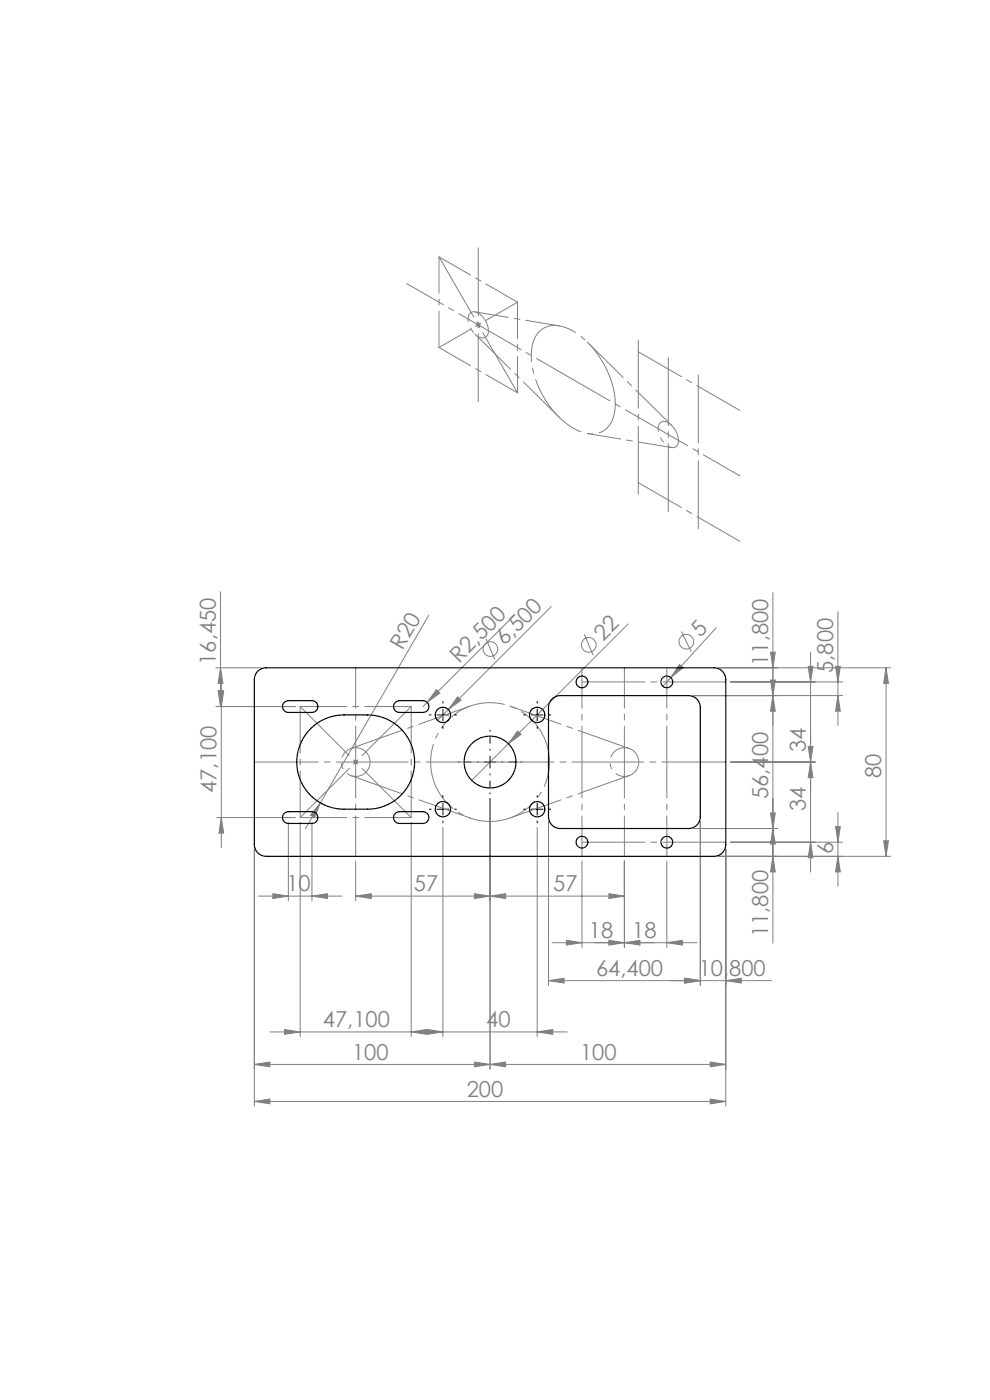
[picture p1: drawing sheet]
<svg xmlns="http://www.w3.org/2000/svg" width="210mm" height="297mm" viewBox="0 0 210 297" stroke-linecap="round" stroke-linejoin="round" font-family="sans-serif">
<g fill="none" stroke="#808080" stroke-width=".21">
<path d="M101 68.9h1M101.1 68.6l.7 .7M101.5 68.4v1M101.8 68.6l-.7 .7M46.8 125.5v24.4M90.9 130.5l-23 39.8M103.1 135.5l1.9 4.4M109.2 130.4l-19.5 19.5M116.9 128.7l-24.1 24.1M123.9 134.6l1.9 4.4M133.2 132.4l-33.1 33.2M144.5 134l2.1 4.3"/>
<path d="M151.9 133.2l-11.3 12.4M163.4 138.4h1.1l-.6 3.3zM163.9 125.7v74.4M171.9 138.3v46.7M177.7 129.8v24.1M45.8 141.7h9.6M45.8 149.9h16.9M46.3 146.6h1l-.5 3.3zM46.4 146.6h1.1l-.6 3.3zM46.8 141.7l.5 3.3h-1zM46.9 143.5v36.3M92.6 146.3l.7 .7-2.7 2z"/>
<path d="M97.1 147.8l.7 .7-2.7 2zM109.8 155.1l.7 .7-2.7 2zM144.1 141l.8 .6-2.6 2.1zM147 147.6h31.7M152.4 141.7h36.5M154.9 144.7h23.8M163.4 144.3h1.1l-.6 3.3zM163.9 147.6l.6 3.3h-1.1zM171.4 141.4h1l-.5 3.3zM171.4 158.4h1l-.5 3.3zM177.2 141.4h1.1l-.6 3.3zM177.7 147.6l.6 3.3h-1.1z"/>
<path d="M187.9 141.7l.6 3.3h-1.1zM187.9 141.7v40M45.9 173.4h16.8M46.9 173.4l.6 3.3h-1.1zM61.2 174.4v16.7M63.7 174.4v45.5M66.2 174.4v16.7M67.9 170.3l-1.2 3.1-.8-.5zM67.9 170.3l-3.1 5.5M74.9 161.7h1M75.1 161.3l.7 .7M75.4 161.2v1"/>
<path d="M75.8 161.3l-.7 .7M87.2 174.4v45.5M93.9 175.5v44.4M103.9 169.4v57.4M113.9 175.5v44.4M116.3 174.3v34.7M147 175.8h17.9M148.5 174.3v34.7M154.9 161.7h18M154.9 178.7h23.8M163.4 172.5h1.1l-.6 3.3zM163.9 175.8l.6 3.3h-1.1z"/>
<path d="M171.9 161.7l.5 3.3h-1zM171.9 178.7l.5 3.3h-1zM177.2 175.4h1.1l-.6 3.3zM177.7 172.3v15.7M187.4 178.4h1.1l-.6 3.3zM53.9 180.2v54.5M54.8 190.1h17.7M57.9 189.6l3.3 .5-3.3 .5zM66.2 190.1l3.3-.5v1zM75.4 190.1l3.4-.5v1zM75.4 182.7v8.4M75.4 190.1h57"/>
<path d="M100.6 189.6l3.3 .5-3.3 .5zM103.9 190.1l3.4-.5v1zM117.1 200h30.7M120.1 199.5l3.3 .5-3.3 .5zM123.4 182.7v18.3M129.1 199.5l3.3 .5-3.3 .5zM129.1 189.6l3.3 .5-3.3 .5zM132.4 200l3.4-.5v1zM132.4 182.7v18.3M141.4 200l3.4-.5v1zM141.4 182.7v18.3M152.4 181.7h36.5"/>
<path d="M153.9 180.2v54.5M163.9 181.7l.6 3.3h-1.1zM177.7 181.7l.6 3.3h-1.1zM60.4 218.4l3.3 .5-3.3 .5zM87.2 218.9l3.3-.5v1zM90.6 218.4l3.3 .5-3.3 .5zM113.9 218.9l3.4-.5v1zM116.3 208l3.4-.5v1zM116.3 208h47.4M120.3 218.9h-63M145.2 207.5l3.3 .5-3.3 .5zM153.9 208l3.4-.5v1z"/>
<path d="M53.9 233.7l3.4-.5v1zM53.9 233.7h100M53.9 225.8l3.4-.5v1zM53.9 225.8h100M100.6 225.3l3.3 .5-3.3 .5zM103.9 225.8l3.4-.5v1zM150.6 233.2l3.3 .5-3.3 .5zM150.6 225.3l3.3 .5-3.3 .5z"/>
<circle cx="104" cy="137.7" r="1.56"/>
<circle cx="124.9" cy="136.8" r="1.56"/>
<circle cx="145.6" cy="136.1" r="1.56"/>
</g>
<path d="M116 158a12.6 12.6 0 0 0-21-5.2 12.6 12.6 0 0 0 5.5 21 12.6 12.6 0 0 0 15.8-14.8l-.3-1" fill="none" stroke="#808080" stroke-width=".21" stroke-dasharray="15.2 1.3 1.3 1.3" stroke-dashoffset="6.1" stroke-linecap="butt"/>
<path d="M78.4 160.8a3.1 3.1 0 0 0-5.1-1.3 3.1 3.1 0 0 0 1.3 5.1 3.1 3.1 0 0 0 3.8-3.6v-.2M135.4 160.8a3.1 3.1 0 0 0-5.1-1.3 3.1 3.1 0 0 0 1.3 5.1 3.1 3.1 0 0 0 3.8-3.6v-.2" fill="none" stroke="#808080" stroke-width=".21" stroke-dasharray="15.2 1.3 1.3 1.3" stroke-dashoffset="7.6" stroke-linecap="butt"/>
<path d="M130.1 82.5a19.3 19.3 0 0 0-9.6-12.8 5 5 0 0 0-6.8 1.5 11.5 11.5 0 0 0 0 9.5 18.3 18.3 0 0 0 9.6 10.9 4.9 4.9 0 0 0 7.1-4.1l.1-2.4-.4-2.6" fill="none" stroke="#808080" stroke-width=".21" stroke-dasharray="15.2 1.3 1.3 1.3" stroke-dashoffset="4.4" stroke-linecap="butt"/>
<path d="M103.5 69.4a3.9 3.9 0 0 0-3.1-3.3 1.58 1.58 0 0 0-1 2.2 3.9 3.9 0 0 0 3.2 3.4 1.66 1.66 0 0 0 .9-2.3M143.8 92.6a3.9 3.9 0 0 0-3.1-3.2 1.58 1.58 0 0 0-1 2.2 3.9 3.9 0 0 0 3.2 3.4 1.66 1.66 0 0 0 .9-2.4" fill="none" stroke="#808080" stroke-width=".21" stroke-dasharray="15.2 1.3 1.3 1.3" stroke-dashoffset="7.7" stroke-linecap="butt"/>
<path d="M103.9 159.2v-4.3M101.4 161.7h-4.2M103.9 164.2v4.2M106.4 161.7h4.3" fill="none" stroke="#000" stroke-width=".21" stroke-dasharray="15.2 1.3 1.3 1.3" stroke-dashoffset="15"/>
<g fill="none" stroke="#000" stroke-width=".21" stroke-dasharray="15.2 1.3 1.3 1.3">
<path d="M91.4 151.7h-.3M93.9 149.2v-.4M93.9 154.2v.3M96.4 151.7h.4M111.4 151.7h-.3M113.9 149.2v-.4M113.9 154.2v.3M116.4 151.7h.4M91.4 171.7h-.3M93.9 169.2v-.4M93.9 174.2v.3M96.4 171.7h.4"/>
<path d="M111.4 171.7h-.3M113.9 169.2v-.4M113.9 174.2v.3M116.4 171.7h.4"/>
</g>
<path d="M92.7 151.7h2.5M93.9 150.4v2.5M112.7 151.7h2.5M113.9 150.4v2.5M92.7 171.7h2.5M93.9 170.4v2.5M102.7 161.7h2.5M103.9 160.4v2.5M112.7 171.7h2.5M113.9 170.4v2.5" fill="none" stroke="#000" stroke-width=".21"/>
<path d="M109.8 83.3l-16.7-28.8M87.2 149.9l-23.5 23.5M87.2 173.4l-23.5-23.5" fill="none" stroke="#808080" stroke-width=".21" stroke-dasharray="15.2 1.3 1.3 1.3" stroke-dashoffset=".5"/>
<path d="M93.1 73.7v-19.2M109.8 64.1l-16.7 9.6M109.8 64.1l-16.7-9.6M109.8 83.3l-16.7-9.6M109.8 83.3v-19.2" fill="none" stroke="#808080" stroke-width=".21" stroke-dasharray="15.2 1.3 1.3 1.3" stroke-dashoffset="7.5"/>
<path d="M103.9 161.7h-50M103.9 161.7h50" fill="none" stroke="#808080" stroke-width=".21" stroke-dasharray="15.2 1.3 1.3 1.3" stroke-dashoffset="1.7"/>
<path d="M74.4 158.8l25.3-9M133.5 158.8l-25.3-9M74.4 164.5l25.3 9M133.5 164.5l-25.3 9" fill="none" stroke="#808080" stroke-width=".21" stroke-dasharray="15.2 1.3 1.3 1.3" stroke-dashoffset="3.7"/>
<path d="M75.4 141.7v40M123.4 141.7v40M132.4 141.7v40M141.4 141.7v40" fill="none" stroke="#808080" stroke-width=".21" stroke-dasharray="15.2 1.3 1.3 1.3" stroke-dashoffset="6.7"/>
<path d="M123.4 144.7h30.5M123.4 178.7h30.5" fill="none" stroke="#808080" stroke-width=".21" stroke-dasharray="15.2 1.3 1.3 1.3" stroke-dashoffset="1.9"/>
<path d="M87.2 149.9h-23.5M63.7 173.4v-23.5M87.2 173.4h-23.5M87.2 173.4v-23.5" fill="none" stroke="#808080" stroke-width=".21" stroke-dasharray="15.2 1.3 1.3 1.3" stroke-dashoffset="5.4"/>
<path d="M121.6 80.6l-35.4-20.5M121.6 80.6l35.4 20.4" fill="none" stroke="#808080" stroke-width=".21" stroke-dasharray="15.2 1.3 1.3 1.3" stroke-dashoffset="6.3"/>
<path d="M100.7 66.2l17.9 2.9M142.5 94.9l-17.9-2.9" fill="none" stroke="#808080" stroke-width=".21" stroke-dasharray="15.2 1.3 1.3 1.3" stroke-dashoffset="8.1"/>
<path d="M100.7 70.8l17.9 17.7M142.5 90.3l-17.9-17.7" fill="none" stroke="#808080" stroke-width=".21" stroke-dasharray="15.2 1.3 1.3 1.3" stroke-dashoffset="4.6"/>
<path d="M101.5 52.6v32.6M135.4 72.2v32.6M141.8 75.9v32.6M148.1 79.5v32.7" fill="none" stroke="#808080" stroke-width=".21" stroke-dasharray="15.2 1.3 1.3 1.3" stroke-dashoffset=".8"/>
<path d="M135.4 74.6l21.6 12.5M135.4 102.4l21.6 12.4" fill="none" stroke="#808080" stroke-width=".21" stroke-dasharray="15.2 1.3 1.3 1.3" stroke-dashoffset="4.7"/>
<g fill="#808080">
<path d="M92.6 146.3l.7 .7-2.7 2z"/>
<path d="M97.1 147.8l.7 .7-2.7 2z"/>
<path d="M109.8 155.1l.7 .7-2.7 2z"/>
<path d="M144.1 141l.8 .6-2.6 2.1z"/>
<path d="M67.9 170.3l-1.2 3.1-.8-.5z"/>
<path d="M116.3 208l3.4-.5v1zM145.2 207.5l3.3 .5-3.3 .5zM90.6 218.4l3.3 .5-3.3 .5zM113.9 218.9l3.4-.5v1zM57.9 189.6l3.3 .5-3.3 .5zM66.2 190.1l3.3-.5v1z"/>
<path d="M129.1 199.5l3.3 .5-3.3 .5zM141.4 200l3.4-.5v1z"/>
<path d="M53.9 233.7l3.4-.5v1zM150.6 233.2l3.3 .5-3.3 .5zM145.2 207.5l3.3 .5-3.3 .5zM153.9 208l3.4-.5v1zM103.9 225.8l3.4-.5v1zM150.6 225.3l3.3 .5-3.3 .5z"/>
<path d="M87.2 218.9l3.3-.5v1zM60.4 218.4l3.3 .5-3.3 .5z"/>
<path d="M100.6 225.3l3.3 .5-3.3 .5zM53.9 225.8l3.4-.5v1z"/>
<path d="M187.4 178.4h1.1l-.6 3.3zM187.9 141.7l.6 3.3h-1.1zM163.9 147.6l.6 3.3h-1.1zM163.4 138.4h1.1l-.6 3.3zM46.9 173.4l.6 3.3h-1.1zM46.4 146.6h1.1l-.6 3.3zM46.3 146.6h1l-.5 3.3zM46.8 141.7l.5 3.3h-1z"/>
<path d="M163.4 144.3h1.1l-.6 3.3zM163.9 175.8l.6 3.3h-1.1zM163.4 172.5h1.1l-.6 3.3zM163.9 181.7l.6 3.3h-1.1zM171.4 141.4h1l-.5 3.3zM171.9 161.7l.5 3.3h-1zM171.4 158.4h1l-.5 3.3zM171.9 178.7l.5 3.3h-1zM177.2 141.4h1.1l-.6 3.3zM177.7 147.6l.6 3.3h-1.1zM177.2 175.4h1.1l-.6 3.3zM177.7 181.7l.6 3.3h-1.1z"/>
<path d="M120.1 199.5l3.3 .5-3.3 .5zM132.4 200l3.4-.5v1zM75.4 190.1l3.4-.5v1zM100.6 189.6l3.3 .5-3.3 .5zM103.9 190.1l3.4-.5v1zM129.1 189.6l3.3 .5-3.3 .5z"/>
</g>
<g fill="none" stroke="#000" stroke-width=".25">
<path d="M54.8 142.3l.8-.5 .8-.1h95a2.5 2.5 0 0 1 2.5 2.5v35a2.5 2.5 0 0 1-2.5 2.5h-95a2.5 2.5 0 0 1-2.5-2.5v-35l.4-1.3zM60.3 149l.9-.4h5a1.25 1.25 0 0 1 1.2 1.3 1.25 1.25 0 0 1-1.2 1.2h-5a1.25 1.25 0 0 1-1.2-.7 1.25 1.25 0 0 1 .3-1.4zM65.9 154.6a10 10 0 0 1 7-2.9h5a10 10 0 0 1 10 10 10 10 0 0 1-10 10h-5a10 10 0 0 1-9.2-6.2 10 10 0 0 1 2.2-10.9zM83.8 149l.9-.4h5a1.25 1.25 0 0 1 1.3 1.3 1.25 1.25 0 0 1-1.3 1.2h-5a1.25 1.25 0 0 1-1.1-.7 1.25 1.25 0 0 1 .2-1.4zM117.2 148.2l.8-.5 .8-.1h27.2a2.5 2.5 0 0 1 2.5 2.5v23.2a2.5 2.5 0 0 1-2.5 2.5h-27.2a2.5 2.5 0 0 1-2.5-2.5v-23.2l.2-.9zM60.3 172.6l.9-.4h5a1.25 1.25 0 0 1 1.2 1.2 1.25 1.25 0 0 1-1.2 1.3h-5a1.25 1.25 0 0 1-1.2-.8 1.25 1.25 0 0 1 .3-1.3zM83.8 172.6l.9-.4h5a1.25 1.25 0 0 1 1.3 1.2 1.25 1.25 0 0 1-1.3 1.3h-5a1.25 1.25 0 0 1-1.1-.8 1.25 1.25 0 0 1 .2-1.3z"/>
<circle cx="93.9" cy="151.7" r="1.62"/>
<circle cx="113.9" cy="151.7" r="1.62"/>
<circle cx="123.4" cy="144.7" r="1.25"/>
<circle cx="141.4" cy="144.7" r="1.25"/>
<circle cx="93.9" cy="171.7" r="1.62"/>
<circle cx="103.9" cy="161.7" r="5.5"/>
<circle cx="113.9" cy="171.7" r="1.62"/>
<circle cx="123.4" cy="178.7" r="1.25"/>
<circle cx="141.4" cy="178.7" r="1.25"/>
</g>
<g font-size="4.7" fill="#808080">
<text x="107" y="137.1" transform="rotate(-45 107 137.1)">6,500</text>
<text x="127.9" y="136.2" transform="rotate(-45 127.9 136.2)">22</text>
<text x="148.6" y="135.4" transform="rotate(-48 148.6 135.4)">5</text>
<text x="45.8" y="141" transform="rotate(-90 45.8 141)">16,450</text>
<text x="85.4" y="138.1" transform="rotate(-60 85.4 138.1)">R20</text>
<text x="97.4" y="140.8" transform="rotate(-45 97.4 140.8)">R2,500</text>
<text x="162.9" y="141.3" transform="rotate(-90 162.9 141.3)">11,800</text>
<text x="176.7" y="142.7" transform="rotate(-90 176.7 142.7)">5,800</text>
<text x="170.9" y="159.6" transform="rotate(-90 170.9 159.6)">34</text>
<text x="186.9" y="165" transform="rotate(-90 186.9 165)">80</text>
<text x="45.9" y="168.2" transform="rotate(-90 45.9 168.2)">47,100</text>
<text x="162.9" y="169.5" transform="rotate(-90 162.9 169.5)">56,400</text>
<text x="170.9" y="172" transform="rotate(-90 170.9 172)">34</text>
<text x="176.7" y="181.2" transform="rotate(-90 176.7 181.2)">6</text>
<text x="60.7" y="189.1">10</text>
<text x="87.8" y="189.1">57</text>
<text x="117.3" y="189.1">57</text>
<text x="124.9" y="199">18</text>
<text x="134.1" y="199">18</text>
<text x="162.9" y="198.8" transform="rotate(-90 162.9 198.8)">11,800</text>
<text x="126.5" y="207">64,400</text>
<text x="148.2" y="207">10,800</text>
<text x="68.5" y="217.9">47,100</text>
<text x="103.2" y="217.9">40</text>
<text x="74.7" y="224.8">100</text>
<text x="123.1" y="224.8">100</text>
<text x="99" y="232.7">200</text>
</g>
</svg>
